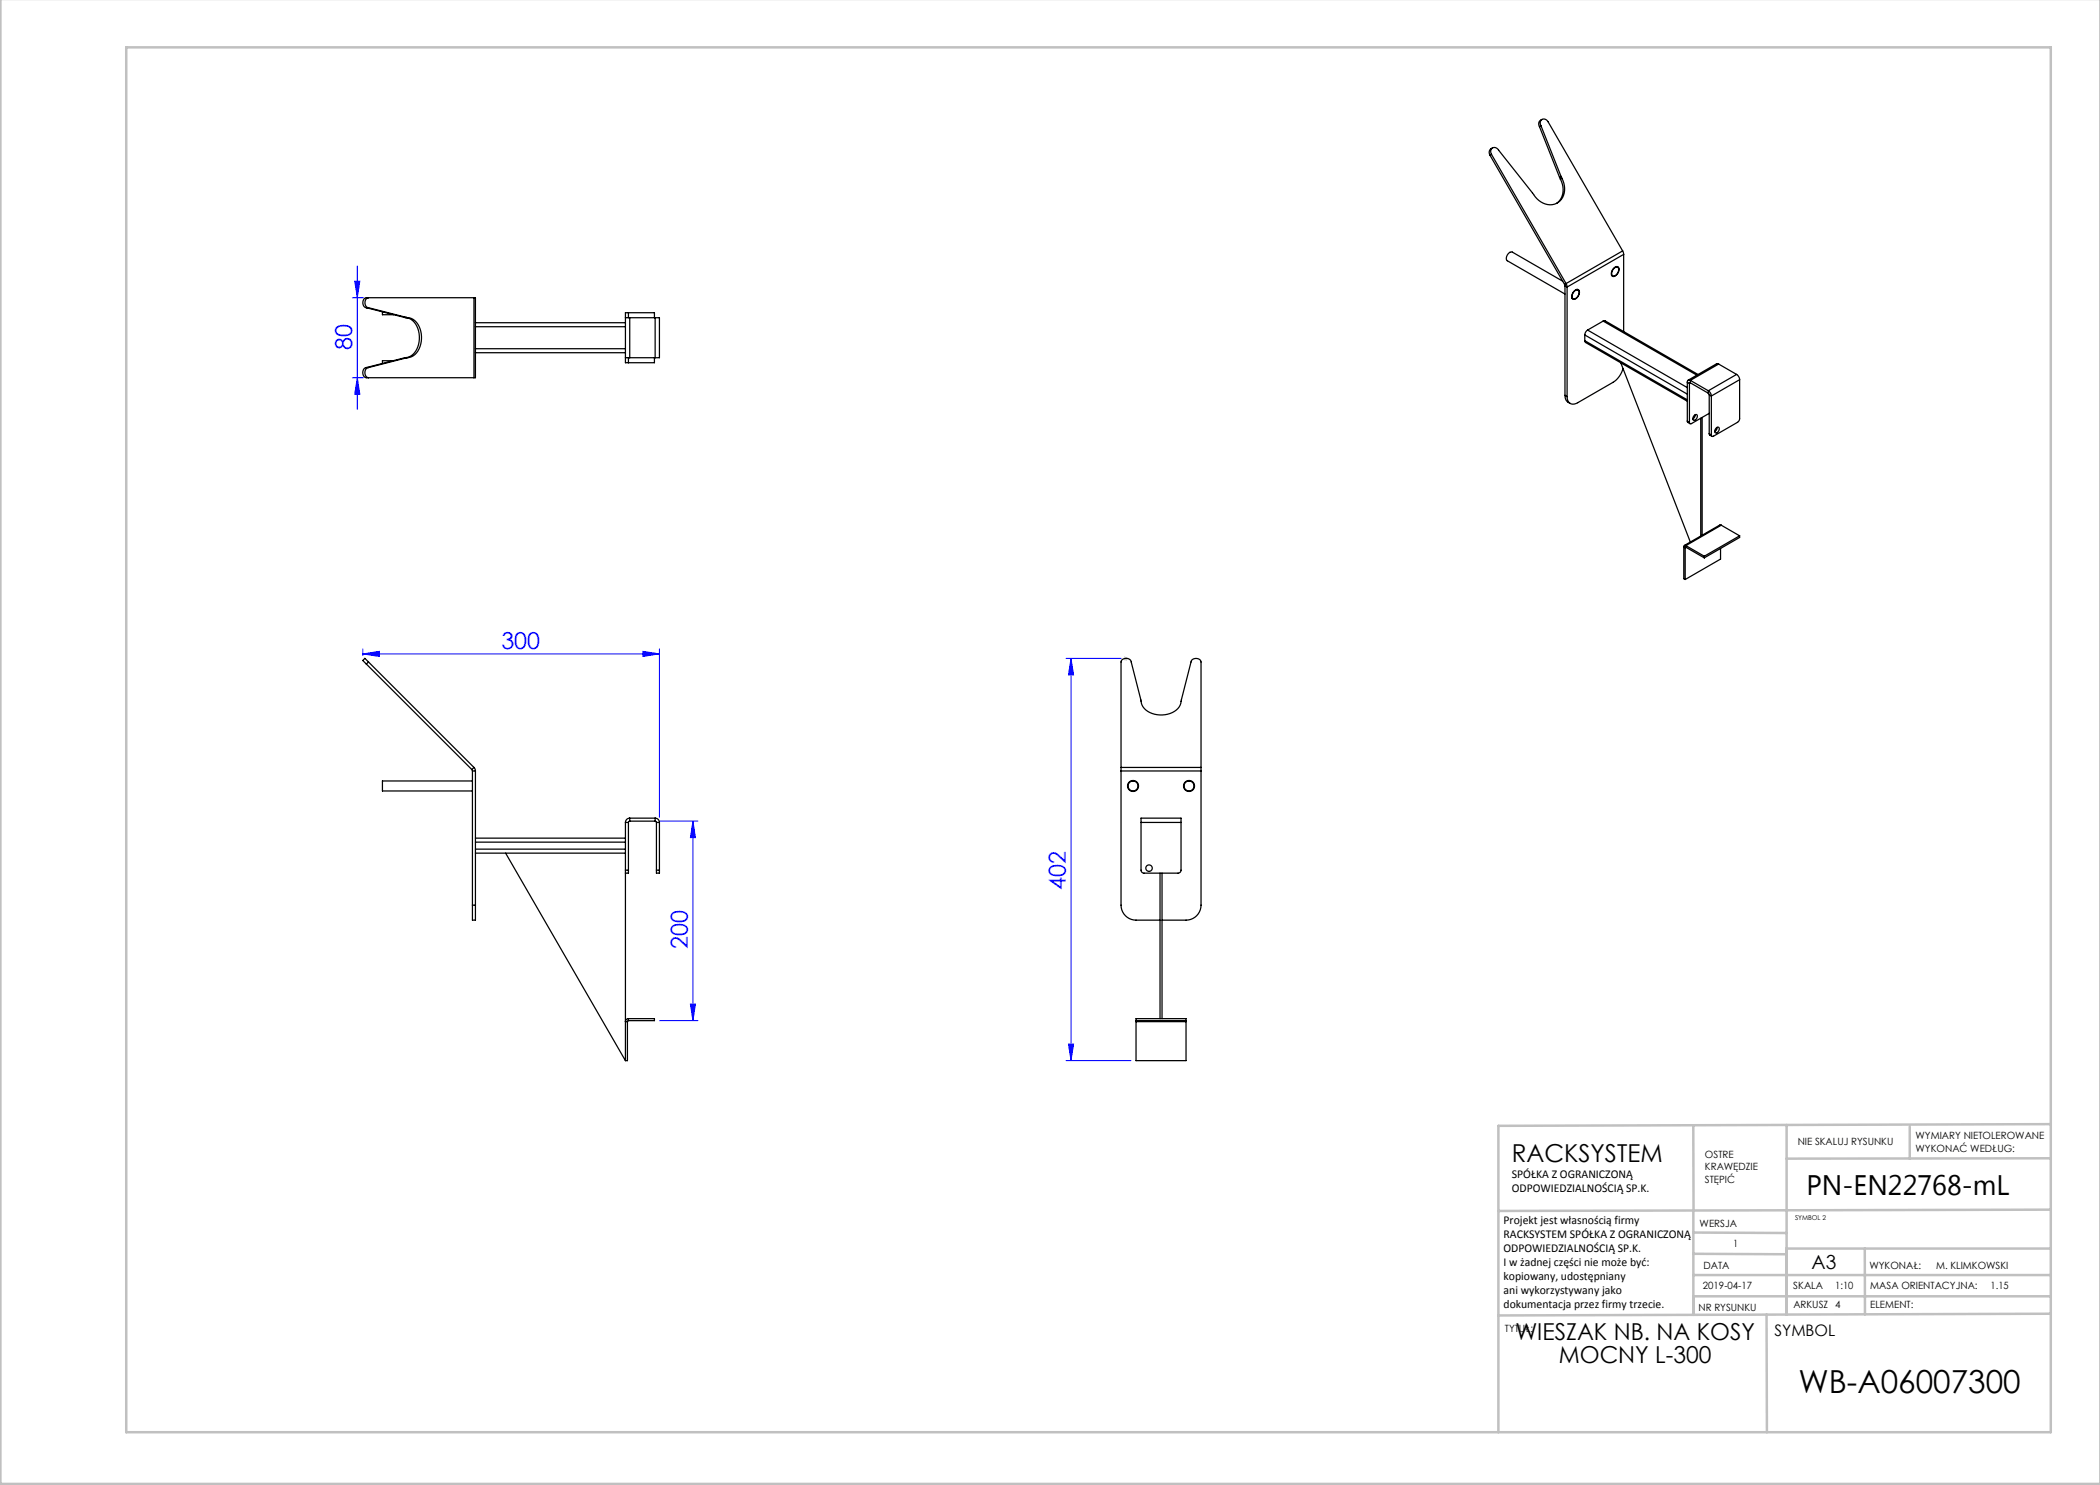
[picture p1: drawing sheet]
<svg xmlns="http://www.w3.org/2000/svg" width="420mm" height="297mm" viewBox="0 0 420 297" stroke-linecap="round" stroke-linejoin="round" font-family="sans-serif">
<path d="M224.9 131.3l.7 .7M224.9 132l.7-.7M225.2 132.2v-1M225.7 131.7h-1" fill="none" stroke="#c0c0c0" stroke-width=".2" stroke-dasharray="1.3 .6" stroke-dashoffset=".5" stroke-linecap="butt"/>
<g fill="none" stroke="#00f" stroke-width=".2">
<path d="M70.5 59.5h2.2M70.9 56.2h1.1l-.5 3.3zM71.5 53.2v28.7M70.5 75.5h2.2M71.5 75.5l.5 3.3h-1.1zM72.6 130.8l3.3-.5v1zM72.6 129.8v1.3M72.6 130.8h59.3M128.6 130.3l3.3 .5-3.3 .5zM131.9 129.8v33.7M213.2 131.7h11M214.2 131.7l.5 3.3h-1z"/>
<path d="M214.2 131.7v80.4M132 164.2h7.6M138.6 164.2v39.9M138.6 164.2l.5 3.3h-1zM131.9 204.1h7.7M138.1 200.8h1l-.5 3.3zM213.2 212.1h13M213.7 208.8h1l-.5 3.3z"/>
</g>
<g fill="none" stroke="#c0c0c0" stroke-width=".5">
<path d="M.1 -.1v296.9h419.9M25.2 9.5h385v276.9h-385zM338.7 225.2v16.9M357.3 225v37.9M382 225.4v6.3M410.1 224.8l-110.4 .4v61.2M410.1 231.7h-52.8M338.7 259.3h71.5M338.7 255h71.5M338.7 250.8l18.6 .1M338.7 246.5l18.6 .1M338.7 242.1v20.9"/>
<path d="M373 249.7v13.2M410.1 241.9l-110.4 .3M410.2 249.7h-52.9v13.2M353.3 262.9l.1 23.5M410.2 262.7l-110.5 .4"/>
</g>
<g fill="#00f">
<path d="M214.2 131.7l.5 3.3h-1zM213.7 208.8h1l-.5 3.3z"/>
<path d="M72.6 130.8l3.3-.5v1zM128.6 130.3l3.3 .5-3.3 .5z"/>
<path d="M138.1 200.8h1l-.5 3.3zM138.6 164.2l.5 3.3h-1z"/>
<path d="M70.9 56.2h1.1l-.5 3.3zM71.5 75.5l.5 3.3h-1.1z"/>
</g>
<g fill="none" stroke="#000" stroke-width=".25">
<path d="M298 31l14.9 25.9M298.3 30.9a.85 .85 0 0 1 .2-1.3 .85 .85 0 0 1 1.2 .4l6.8 8.6a4.6 4.6 0 0 0 3.9 2.3 3.2 3.2 0 0 0 2.4-4.3l-.4-1M298.3 30.9l14.9 25.8M298.3 30.9l-.3 .1M298.5 29.6l-.4 .2-.2 .4 .1 .8M307.9 25.3l4 10.2M308.2 25.2a.83 .83 0 0 1 .2-1.3 .83 .83 0 0 1 1.2 .4l14.9 25.9M308.2 25.2l4 10.1M308.2 25.2l-.3 .1M308.4 23.9l-.4 .2-.2 .4 .1 .8M311.9 35.5l.2 .3M312.1 35.8a3.7 3.7 0 0 1-.8 4.9"/>
<path d="M312.2 35.3l.2 .3M312.2 35.3l-.3 .2M312.4 35.6l-.3 .2M73.7 59.5a1.06 1.06 0 0 0-.7 1 1.06 1.06 0 0 0 .7 1M94.8 59.5h-21.5a1.06 1.06 0 0 0-.7 1 1.06 1.06 0 0 0 .7 1M94.8 59.5h.3v16h-.3M94.8 59.5v16M312.5 56.2l-10-5.8a1.15 1.15 0 0 0-1 1.8l11.5 6.6M312.9 56.9l.1 .3M313 57.2l.4 .2M313 57.2v21.9M313.2 56.7l.2 .7"/>
<path d="M313.2 56.7l-.3 .2M313.4 57.4v21.9M314.4 59.6l.2 .1M314.4 59.6h.1M314.9 58.1a.55 .55 0 0 1 .8-.2 .55 .55 0 0 1 .2 .8 1.23 1.23 0 0 1-1.3 1.1 1.23 1.23 0 0 1 .3-1.7zM314.9 58.2a.51 .51 0 0 1 .8-.2 .51 .51 0 0 1 .1 .8 .98 .98 0 0 1-1.3 .9l-.1-.4 .1-.4zM315.4 57.9l.2 .1M315.4 57.9h.1M322.3 55.1l.2 .1M322.8 53.6a.55 .55 0 0 1 .8-.2 .55 .55 0 0 1 .2 .7 1.23 1.23 0 0 1-1.3 1.2 1.23 1.23 0 0 1 .3-1.7zM322.8 53.6a.51 .51 0 0 1 .8-.1 .51 .51 0 0 1 .1 .7 .98 .98 0 0 1-1.2 .9l-.2-.6zM323.3 53.3l.2 .1"/>
<path d="M323.3 53.3h.1M324.5 50.2l.2 .7M324.5 50.2l-11.3 6.5M324.7 50.9l-11.3 6.5M324.7 50.9v15.4M73.3 73.5a1.08 1.08 0 0 0-.7 1 1.08 1.08 0 0 0 .7 1h21.5M73.3 73.5h.4M73.3 61.5h.4M73.3 61.5l7.6 2M73.7 73.5a1.08 1.08 0 0 0-.7 1 1.08 1.08 0 0 0 .7 1M73.7 61.5l7.6 2M76.5 62.4v.5h2.3"/>
<path d="M78.6 72.1h-2.1v.6M80.9 63.5h.3M80.9 71.6h.4M80.9 63.5h.4M80.9 71.6l-7.6 1.9M81.2 71.5l-.3 .1M81.2 63.5a3.7 3.7 0 0 1 2.7 4.3 3.6 3.6 0 0 1-2.7 3.7M81.2 63.5h.4M81.2 71.5h.4M81.3 63.5h.3M81.3 71.6l-7.6 1.9M81.6 71.5l-.3 .1"/>
<path d="M81.6 63.5a3.7 3.7 0 0 1 2.7 4.3 3.6 3.6 0 0 1-2.7 3.7M95.1 64.5h30M95.1 65.3h30M95.1 69.7h30M95.1 70.5h30M125.1 71.5h.8M125.1 63.5h.8M125.7 62.5h-.6v10h.6M125.7 62.5h5.2v1M125.7 62.5v1M125.7 71.5v1M125.9 63.5v8"/>
<path d="M125.9 71.5h5.1M125.9 63.5h5.1M130.9 71.5v1h-5.2M131 63.5h.9v8h-.9M131 63.5v8M313 79.1l.1 .7a1.47 1.47 0 0 0 .9 .9M313 79.1l.4 .2M317 68.1l.1 .4 20.4 11.7M317 67v1.1M317 67l20.5 11.8M317 68.1l20.5 11.9M317.5 66l-.4 .4-.1 .6"/>
<path d="M317.5 66l20 11.5M320.6 64.2h.4l18.6 10.7M320.6 64.2l-3.1 1.8M320.6 64.2l18.8 10.8M324.2 72.6l13.9 35.8M324.6 73.7a4.7 4.7 0 0 1-2 2.8l-7.1 4a1.29 1.29 0 0 1-1.5 .2 1.29 1.29 0 0 1-.6-1.4M337.5 76.4l.4 .3M337.5 76.4v7.8M337.9 76.7v7.8M338.1 76.1a.37 .37 0 0 0-.5-.1 .37 .37 0 0 0-.1 .4M338.1 76.6l-.2 .1M338.1 76.1l3.6 2.1"/>
<path d="M338.1 76.1v.5M338.1 76.6l3.6 2M341.7 78.2l.4 .4 .2 .6M341.7 78.6l.1 .4M341.7 78.2v.4M341.8 79l.5 .2M341.8 79v7.7M342.3 79.2v7.8M343.7 72.8h-.4l-5.7 3.2M343.7 72.8l-5.6 3.3M343.7 72.8l3.6 2.1M347.3 74.9l.4 .4 .2 .6"/>
<path d="M347.3 74.9l-5.6 3.3M347.9 75.9v8.1l-.4 .5-4.8 2.7a.26 .26 0 0 1-.3 .1 .26 .26 0 0 1-.1-.3M347.9 75.9l-5.6 3.3M337.5 84.2v.3l.5 .2M337.5 84.2l.4 .3M338.8 83.1a.38 .38 0 0 1 .6-.2 .38 .38 0 0 1 0 .7l-.4 .4h-.4v-.3zM339.1 82.9l-.2 .6-.3 .3M340.1 83.6v23.6M340.4 83.5v23.5M341.8 82.7l-3.5 2a.26 .26 0 0 1-.3 0 .26 .26 0 0 1-.1-.2M341.8 86.7l.1 .3 .5 .3M341.8 86.7l.5 .3"/>
<path d="M343.2 85.7a.38 .38 0 0 1 .6-.2 .38 .38 0 0 1 0 .6l-.4 .4h-.4v-.5zM343.4 85.5l-.1 .5-.4 .3M336.8 109.4l.2 .1M336.8 109.4v6.3l.2 .2M337 109.5v6.4M337.2 109.1a.26 .26 0 0 0-.3 0 .26 .26 0 0 0-.1 .3M337.2 109.4l-.2 .1M337.2 109.1l3.7 2.1M337.2 109.4l3.7 2.2M337.2 109.1v.3M340.9 111.2v.4M344.1 109.7v2.1l-7.1 4.1"/>
<path d="M344.2 105h-.3l-7 4.1M344.2 105l3.7 2.2M344.2 105l-7 4.1M347.9 107.2l-7 4M347.9 107.2v.3l-7 4.1M73.3 132.8l21.1 21.1M73.7 132.4l-.7-.7-.4 .4 .7 .7M73.7 132.4l-.4 .4M73.7 132.4l21.1 21.1M94.4 153.9l.1 .3M94.5 156.2h-18v2h18M94.5 154.2h.6"/>
<path d="M94.5 154.2v26.8M94.8 153.5l.3 .7M94.8 153.5l-.4 .4M95.1 154.2v26.8M224.2 153.5v.7M224.2 154.2v26.8a3 3 0 0 0 3 3h4.8M224.2 153.5v-21.1a1.08 1.08 0 0 1 1-.7 1.08 1.08 0 0 1 1 .7l2 7.6a3.2 3.2 0 0 0 2.7 2.8 4.5 4.5 0 0 0 5.1-1.8l2.2-8.6a1.06 1.06 0 0 1 1-.7 1.06 1.06 0 0 1 1 .7v21.1M224.2 154.2h16M224.2 153.5h16M240.2 153.5v.7M240.2 154.2v26.8a3 3 0 0 1-3 3h-4.8M95.1 167.6h30"/>
<path d="M95.1 168.4h30M95.1 169.8h30M95.1 170.6h30M101.1 170.6l24 41.5M125.1 174v.6M125.1 164.5v9.5M125.1 174.6v37.5M125.1 164.5h.6M125.1 174h.6M125.7 174v.6h-.6M125.7 164.5v9.5M125.9 163.6a.86 .86 0 0 0-.8 .9"/>
<path d="M125.9 164.2l-.2 .3M125.9 163.6v.6M125.9 163.6h5.1M125.9 164.2h5.1M131 163.6a.86 .86 0 0 1 .9 .9M131 164.2l.3 .3M131 163.6v.6M131.3 174v.6h.6v-.6M131.3 164.5h.6M131.3 174h.6M131.3 164.5v9.5M131.9 164.5v9.5"/>
<path d="M228.2 164.5v9.5a.6 .6 0 0 0 .6 .6h6.8a.6 .6 0 0 0 .6-.6v-9.5M228.2 164.5v-.9h8v.9M228.2 164.5h8M232 174.6v29.1M232.4 174.6v29.1M94.5 181v3h.6v-3M94.5 181h.6M125.5 204.3v7.8h-.4M125.7 204.1l-.2 .2M125.7 203.7a.6 .6 0 0 0-.6 .6h.4M125.7 203.7h5.2v.4h-5.2M125.7 203.7v.4"/>
<path d="M227.2 204.1v.2M227.2 204.1v-.4h10v.4M227.2 204.1h10M227.2 204.3h10M227.2 204.3v7.8h10v-7.8M237.2 204.1v.2"/>
<circle cx="226.6" cy="157.2" r="1.1"/>
<circle cx="226.6" cy="157.2" r="1"/>
<circle cx="237.8" cy="157.2" r="1.1"/>
<circle cx="237.8" cy="157.2" r="1"/>
<circle cx="229.8" cy="173.6" r=".65"/>
</g>
<text font-size="6.3" x="359.7" y="278.5">WB-A06007300</text>
<text font-size="5.6" x="361.3" y="239.1">PN-EN22768-mL</text>
<text font-size="4.9" x="302.4" y="232.4">RACKSYSTEM</text>
<g font-size="4.7" fill="#00f">
<text x="70.4" y="69.9" transform="rotate(-90 70.4 69.9)">80</text>
<text x="100.3" y="129.8">300</text>
<text x="213.2" y="178" transform="rotate(-90 213.2 178)">402</text>
<text x="137.6" y="189.8" transform="rotate(-90 137.6 189.8)">200</text>
</g>
<g font-size="4.7">
<text x="303.1" y="268.1">WIESZAK NB. NA KOSY</text>
<text x="311.7" y="272.6">MOCNY L-300</text>
</g>
<text font-size="3.9" x="362.3" y="253.8">A3</text>
<text font-size="3.2" x="354.9" y="267.2">SYMBOL</text>
<g font-size="2.4">
<text x="302.4" y="235.6">SPÓŁKA Z OGRANICZONĄ</text>
<text x="302.4" y="238.4">ODPOWIEDZIALNOŚCIĄ SP.K.</text>
<text x="300.7" y="244.7">Projekt jest własnością firmy</text>
<text x="300.7" y="247.5">RACKSYSTEM SPÓŁKA Z OGRANICZONĄ</text>
<text x="300.7" y="250.3">ODPOWIEDZIALNOŚCIĄ SP.K.</text>
<text x="300.7" y="253.1">I w żadnej części nie może być:</text>
<text x="300.7" y="256">kopiowany, udostępniany</text>
<text x="300.7" y="258.8">ani wykorzystywany jako</text>
<text x="300.7" y="261.6">dokumentacja przez firmy trzecie.</text>
</g>
<g font-size="2">
<text x="383.1" y="227.9">WYMIARY NIETOLEROWANE</text>
<text x="341" y="231.6">OSTRE</text>
<text x="359.5" y="228.9">NIE SKALUJ RYSUNKU</text>
<text x="383.1" y="230.4">WYKONAĆ WEDŁUG:</text>
<text x="341" y="234.1">KRAWĘDZIE</text>
<text x="341" y="236.6">STĘPIĆ</text>
<text x="339.9" y="245.4">WERSJA</text>
<text x="346.6" y="249.5">1</text>
<text x="340.6" y="257.7">2019-04-17</text>
<text x="340.7" y="253.8">DATA</text>
<text x="358.7" y="257.7">SKALA</text>
<text x="367" y="257.7">1:10</text>
<text x="373.9" y="253.8">WYKONAŁ:</text>
<text x="374.1" y="257.7">MASA ORIENTACYJNA:</text>
<text x="387.2" y="253.8">M. KLIMKOWSKI</text>
<text x="398.1" y="257.7">1.15</text>
<text x="339.7" y="262.3">NR RYSUNKU</text>
<text x="358.7" y="261.7">ARKUSZ 4</text>
<text x="374.1" y="261.7">ELEMENT:</text>
<text x="301" y="266.4">TYTUŁ:</text>
</g>
<text font-size="1.3" x="359" y="244">SYMBOL 2</text>
</svg>
